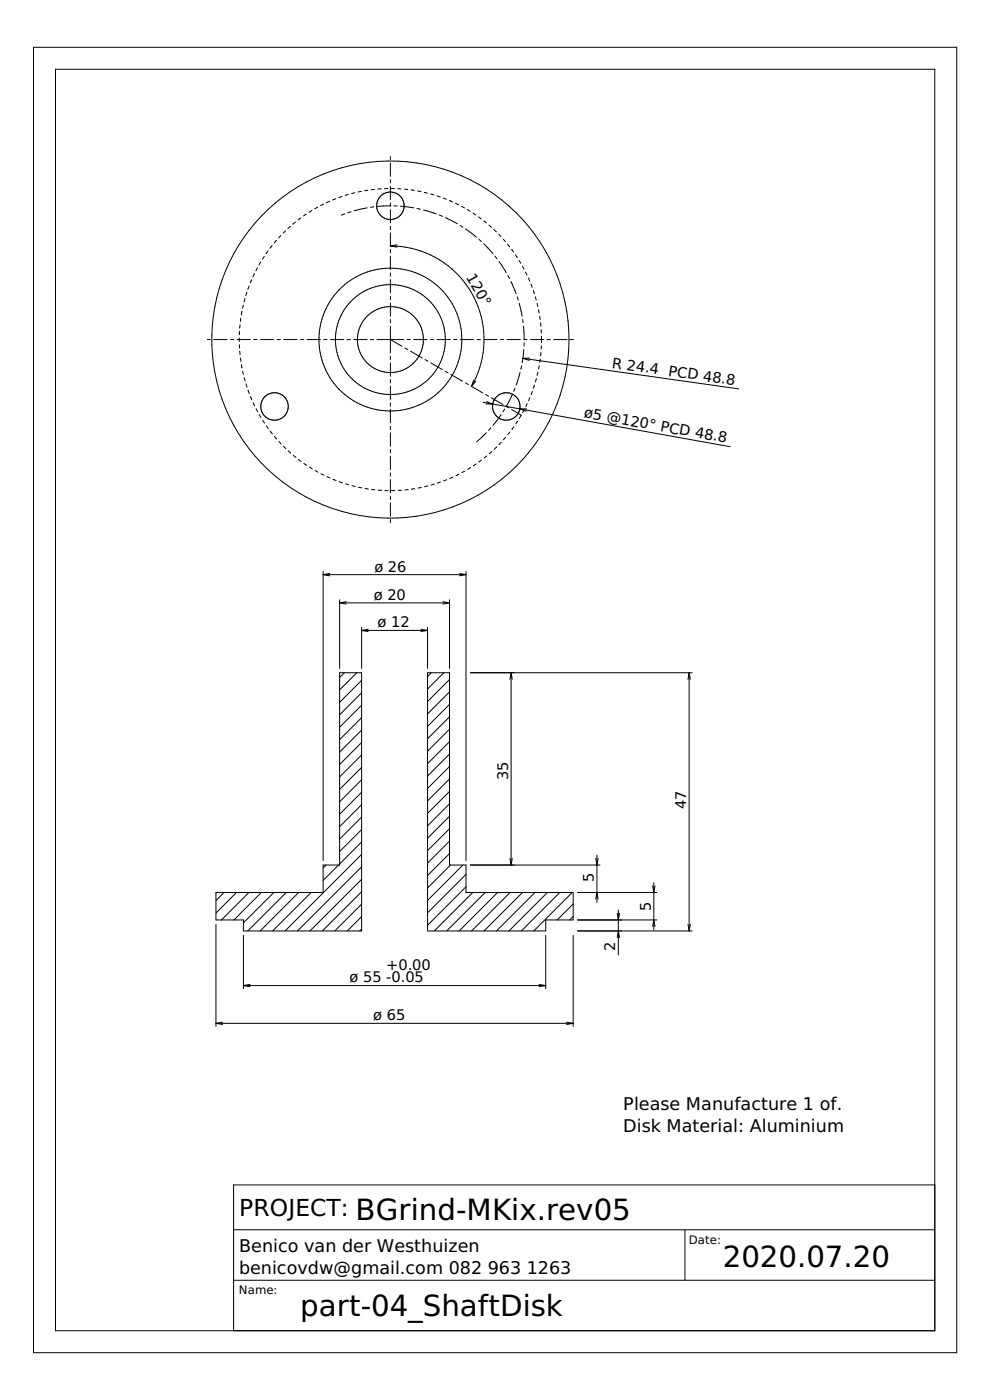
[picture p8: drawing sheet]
<svg xmlns="http://www.w3.org/2000/svg" width="297mm" height="420mm" viewBox="0 0 297 420" stroke-linecap="round" stroke-linejoin="round" font-family="sans-serif">
<g fill="none" stroke="#000" stroke-width=".3">
<path d="M10.1 14.2h277v391.8h-277zM16.7 20.8h263.8v378.6h-263.8zM100.7 59.6l-.9 .4M102.6 59l-.9 .3M104.5 58.4l-.9 .3M106.5 57.9l-1 .2M108.4 57.4l-1 .2M110.4 57.1l-1 .1M112.4 56.8l-1 .1M114.4 56.7h-1M116.4 56.6h-1M117.1 47v.9"/>
<path d="M117.1 48.9v4M117.1 53.9v1M117.1 55.9v4M117.4 56.6h1M119.4 56.6l1 .1M121.3 56.8l1 .1M123.3 57l1 .2M125.3 57.3l1 .2M127.3 57.7l.9 .3M129.2 58.2l1 .3M131.1 58.8l1 .3M133 59.4l.9 .4"/>
<path d="M78.2 78.6l-.5 .9M79.3 76.9l-.6 .9M80.4 75.3l-.6 .8M81.6 73.7l-.6 .8M82.9 72.2l-.6 .7M84.3 70.7l-.7 .7M85.7 69.3l-.7 .7M87.1 67.9l-.7 .7M88.7 66.6l-.8 .7M90.3 65.4l-.8 .6M91.9 64.3l-.8 .5M93.6 63.2l-.9 .5"/>
<path d="M95.3 62.2l-.9 .5M97.1 61.3l-.9 .4M98.9 60.4l-.9 .4M103.4 64.2l-1 .4M105.3 63.5l-.9 .3M110.2 62.4l-3.9 .9M112.2 62.1l-1 .1M117.1 73.8a28.1 28.1 0 0 1 24.4 42.2M117.1 73.8l2 .4M117.1 60.9v1M117.1 62.9v4M117.1 67.9v1"/>
<path d="M117.1 69.9v4M117.1 74.9v1M117.1 76.9v4M117.2 61.8l-4 .2M118.2 61.8h1M119.1 73.5l-2 .3M120.2 61.9l3.9 .5M125.1 62.6l1 .2M127 63l3.9 1.2M131.8 64.5l.9 .4M133.6 65.3l3.6 1.9M134.9 60.2l.9 .4"/>
<path d="M136.7 61l.9 .4M138.1 67.7l.8 .5M138.5 61.9l.9 .5M139.7 68.7l3.2 2.5M140.2 62.9l.9 .5M141.9 63.9l.8 .6M143.6 65.1l.8 .6M143.7 71.8l.7 .7M145.2 73.2l2.6 2.8M145.2 66.3l.7 .6M146.7 67.6l.8 .6M147.8 76l.1 .1"/>
<path d="M148.2 68.9l.7 .7M148.5 76.9l.6 .8M149.6 70.3l.7 .7M149.7 78.5l2.2 3.3M151 71.8l.6 .7M152.3 73.3l.6 .8M153.5 74.8l.6 .9M154.7 76.5l.5 .8M155.7 78.2l.6 .8M156.8 79.9l.4 .9M71.9 99.5l-.1 1M72 97.5l-.1 1"/>
<path d="M72.3 95.5l-.2 1M72.6 93.5l-.2 1M73 91.6l-.2 .9M73.5 89.6l-.3 1M74.1 87.7l-.3 1M74.8 85.8l-.4 1M75.5 84l-.4 .9M76.3 82.2l-.4 .9M77.2 80.4l-.4 .9M117.1 81.9v1M117.1 83.9v4M117.1 88.9v1"/>
<path d="M117.1 90.9v4M117.1 95.9v1M117.1 97.9v8M152.4 82.7l.4 .9M153.3 84.5l1.5 3.7M155.2 89.1l.3 1M155.8 91l.9 3.9M156.8 95.9l.2 1M157.1 97.9l.2 4M157.7 81.7l.4 .9M158.6 83.5l.3 .9M159.3 85.3l.4 .9"/>
<path d="M160 87.2l.3 .9M160.6 89.1l.3 .9M161.1 91l.3 1M161.6 93l.2 1M161.9 94.9l.2 1M162.2 96.9l.1 1M162.4 98.9v1M62.2 101.9h.9M64.1 101.9h4M69.1 101.9h1M71.1 101.9h4M71.8 101.5v1"/>
<path d="M71.8 103.5l.1 1M71.9 105.5h.1M71.9 105.5l.1 1M72.1 107.5l.2 .9M72.4 109.4l.2 1M72.8 111.4l.2 1M73.3 113.3l.2 1M73.8 115.3l.3 .9M74.4 117.2h.1M74.4 117.2l.4 .9M75.2 119l.3 1M76.1 101.9h1"/>
<path d="M78.1 101.9h4M83.1 101.9h1M85.1 101.9h4M90.1 101.9h1M92.1 101.9h4M97.1 101.9h1M99.1 101.9h4M104.1 101.9h1M106.1 101.9h4M111.1 101.9h1M113.1 101.9h8M117.1 101.9l3.5 2"/>
<path d="M117.1 106.9v1M117.1 108.9v4M117.1 113.9v1M117.1 115.9v4M121.5 104.4l.8 .5M122.1 101.9h1M123.2 105.4l3.5 2M124.1 101.9h4M127.5 107.9l.9 .5M129.1 101.9h1M129.3 108.9l3.4 2M131.1 101.9h4"/>
<path d="M133.6 111.4l.9 .5M135.3 112.4l3.5 2M136.1 101.9h1M138.1 101.9h4M139.6 114.9l.9 .5M141.4 115.9l3.4 2M142.2 114.1l-.7 1.9M142.8 114.4l-1.3 1.6M143.1 101.9h1M145.1 101.9h4M145.7 118.4l.9 .5M147.4 119.4l3.5 2"/>
<path d="M150.1 101.9h1M152.1 101.9h4M153.7 118.4l-1.8 3.5M154.5 116.5l-.4 .9M156 111.8l-1.1 3.8M156.5 109.8l-.2 1M156.9 107.5l64.7 9.2M156.9 107.5l1.9 .7M157.1 101.9h1M157.2 104.9l-.5 3.9M157.3 102.9l-.1 1M158.9 107.5h-2"/>
<path d="M159 119.3l-.4 .9M159.1 101.9h4M159.7 117.5l-.3 .9M160.4 115.6l-.4 .9M160.9 113.7l-.3 .9M161.4 111.7l-.2 1M161.8 109.7l-.2 1M162.1 107.8l-.1 1M162.3 105.8l-.1 1M162.4 103.8v1M162.5 100.9v1.9M164.1 101.9h1"/>
<path d="M166.1 101.9h4M171.1 101.9h.9M76 120.9l.4 .9M76.8 122.7l.5 .8M77.8 124.4l.5 .9M78.8 126.1l.6 .9M79.9 127.8l.6 .8M81.1 129.4l.6 .8M82.3 131l.7 .7M83.7 132.5l.6 .7M85 133.9l.8 .7M86.5 135.3l.7 .7"/>
<path d="M88 136.6l.8 .7M89.5 137.9l.8 .6M91.2 139.1l.8 .5M117.1 120.9v1M117.1 122.9v4M117.1 127.9v1M117.1 129.9v4M117.1 134.9v1M117.1 136.9v4M142.8 139.2l-.8 .6M144.5 138.1l-.8 .6M144.9 120.7l2.9 .6"/>
<path d="M145.8 121.2l2 .1M145.9 129.9l-2.9 2.7M146 120.6l1.8 .7M146 136.8l-.7 .7M147.3 128.4l-.7 .8M147.5 135.5l-.7 .7M147.8 121.3l71.3 12.8M149 134.2l-.7 .6M149 134.2h.1M150.3 124.5l-2.4 3.2M150.4 132.7l-.7 .7M151.4 122.8l-.5 .8"/>
<path d="M151.7 131.2l-.6 .8M151.8 121.9l.8 .5M153 129.7l-.6 .8M153.5 122.9l2.9 1.7M154.2 128.1l-.6 .8M155.3 126.4l-.6 .8M156 122.7h2M156 122.7l1.8 .7M156.3 124.7l-.5 .9M157.3 122.9l-.5 .9M158.2 121.2l-.5 .9M92.8 140.2l.9 .5"/>
<path d="M94.5 141.2l.9 .5M96.3 142.2l.9 .4M98.1 143.1l.9 .4M99.9 143.9l.9 .3M101.8 144.6l.9 .3M103.7 145.2l.9 .3M105.6 145.7l1 .3M107.5 146.2l1 .2M109.5 146.6l1 .2M111.5 146.9l1 .1M113.5 147.1l1 .1M115.5 147.2h1"/>
<path d="M117.1 141.9v1M117.1 143.9v4M117.1 148.9v1M117.1 150.9v4M117.1 155.9v.9M118.5 147.2h-1M120.5 147.1l-1 .1M122.5 146.9l-1 .1M124.4 146.6l-.9 .2M126.4 146.3l-1 .2M128.4 145.8l-1 .3M130.3 145.3l-1 .3"/>
<path d="M132.2 144.7l-1 .3M134 144l-.9 .3M135.9 143.2l-.9 .4M137.7 142.3l-.9 .5M139.5 141.4l-.9 .4M141.2 140.3l-.9 .6M97 171.5v86.8M97 172.5h42.8M97 172.5l1.9 .3M98.9 172.1l-1.9 .4M137.8 172.1l2 .4M139.8 171.5v86.8"/>
<path d="M139.8 172.5l-2 .3M101.9 180v20.6M101.9 180.9h33M101.9 180.9l2 .4M103.9 180.6l-2 .3M108.5 188.3v12.3M108.5 189.2h19.8M108.5 189.2l2 .3M110.5 188.9l-2 .3M126.3 188.9l2 .3M128.3 188.3v12.3M128.3 189.2l-2 .3"/>
<path d="M132.9 180.6l2 .3M134.9 180v20.6M134.9 180.9l-2 .4M101.9 201.9h6.6v77.5h-35.5v-3.3h-8.2v-8.2h32.2v-8.3h4.9zM103.3 201.9l-1.4 1.4M107.1 201.9l-5.2 5.2M108.5 204.2l-6.6 6.6M108.5 207.9l-6.6 6.6M108.5 211.7l-6.6 6.5M108.5 215.4l-6.6 6.6M108.5 219.1l-6.6 6.6M128.3 201.9h6.6v57.7h4.9v8.3h32.2v8.2h-8.3v3.3h-35.4z"/>
<path d="M129.4 201.9l-1.1 1.2M133.2 201.9l-4.9 4.9M134.9 203.9l-6.6 6.6M134.9 207.7l-6.6 6.6M134.9 211.4l-6.6 6.6M134.9 215.1l-6.6 6.6M134.9 218.9l-6.6 6.5M141.1 201.9h66.6M153.3 201.9v57.7M153.3 201.9l.4 2M153.3 201.9l-.3 2M206.8 201.9v77.5"/>
<path d="M206.8 201.9l.3 2M206.8 201.9l-.4 2M108.5 222.8l-6.6 6.6M108.5 226.6l-6.6 6.6M108.5 230.3l-6.6 6.6M108.5 234l-6.6 6.6M108.5 237.8l-6.6 6.6M134.9 222.6l-6.6 6.6M134.9 226.3l-6.6 6.6M134.9 230l-6.6 6.6M134.9 233.8l-6.6 6.6M134.9 237.5l-6.6 6.6"/>
<path d="M97.9 259.6l-.9 .9M101.6 259.6l-4.6 4.6M108.5 241.5l-6.6 6.6M108.5 245.2l-6.6 6.6M108.5 249l-6.6 6.6M108.5 252.7l-6.6 6.6M108.5 256.4l-23 23M134.9 241.2l-6.6 6.6M134.9 245l-6.6 6.6M134.9 248.7l-6.6 6.6M134.9 252.4l-6.6 6.6M134.9 256.2l-6.6 6.6"/>
<path d="M135.2 259.6l-6.9 6.9M138.9 259.6l-10.6 10.6M141.1 259.6h38.9M153 257.6l.3 2M153.7 257.6l-.4 2M178.8 257.6l.3 2 .3-2M179.1 256.6v14.2M64.8 277.4v30.6M67.2 267.9l-2.4 2.4M71 267.9l-6.2 6.1M74.7 267.9l-8.3 8.2M78.4 267.9l-8.2 8.2"/>
<path d="M82.1 267.9l-9.1 9.1M85.9 267.9l-11.6 11.5M89.6 267.9l-11.5 11.5M93.3 267.9l-11.5 11.5M108.5 260.2l-19.2 19.2M108.5 263.9l-15.5 15.5M108.5 267.6l-11.8 11.8M108.5 271.4l-8 8M108.5 275.1l-4.3 4.3M108.5 278.8l-.6 .6M139.8 262.4l-11.5 11.5M139.8 266.1l-11.5 11.6"/>
<path d="M141.8 267.9l-11.5 11.5M145.6 267.9l-11.6 11.5M149.3 267.9l-11.5 11.5M153 267.9l-11.5 11.5M156.8 267.9l-11.6 11.5M160.5 267.9l-11.5 11.5M164.2 267.9l-11.5 11.5M168 267.9l-11.6 11.5M171.7 267.9l-11.6 11.5M172 271.3l-4.8 4.8M172 275l-1.1 1.1M173.3 279.4h34.4"/>
<path d="M173.3 267.9h23.8M173.3 276.1h23.8M178.8 269.8l.3-1.9 .3 1.9M185.2 274.1l.3 2 .4-2M185.5 273.1v13.5M195.8 278.1l.4-2 .3 2M195.8 265.9l.4 2 .3-2M196.2 264.9v14.2M206.4 277.4l.4 2M207.1 277.4l-.3 2M73 280.7v16M73 295.8h90.7"/>
<path d="M73 295.8l2 .3M75 295.4l-2 .4M161.8 295.4l1.9 .4M163.7 280.7v16M163.7 295.8l-1.9 .3M172 280.7v27.3M185.2 281.4l.3-2 .4 2M64.8 307.1h107.2M64.8 307.1l2 .4M66.8 306.8l-2 .3M170 306.8l2 .3M172 307.1l-2 .4"/>
<path d="M280.5 355.6h-210.4v43.8M70.1 369.1h210.4M205.5 369.1v15.1M70.1 384.2h210.4"/>
<circle cx="117.1" cy="61.8" r="4.1"/>
<circle cx="117.1" cy="101.9" r="53.6"/>
<circle cx="117.1" cy="101.9" r="9.9"/>
<circle cx="117.1" cy="101.9" r="21.4"/>
<circle cx="117.1" cy="101.9" r="16.5"/>
<circle cx="82.4" cy="122" r="4.1"/>
<circle cx="151.9" cy="122" r="4.1"/>
</g>
<g font-size="8.8">
<text x="106.7" y="366.3">BGrind-MKix.rev05</text>
<text x="216.9" y="380.2">2020.07.20</text>
<text x="90.1" y="395">part-04_ShaftDisk</text>
</g>
<text font-size="7" x="71.8" y="364.9">PROJECT:</text>
<g font-size="5.3">
<text x="187" y="333.1">Please Manufacture 1 of.</text>
<text x="187" y="339.9">Disk Material: Aluminium</text>
<text x="71.7" y="375.7">Benico van der Westhuizen</text>
<text x="71.7" y="382.4">benicovdw@gmail.com 082</text>
<text x="146.3" y="382.4">963</text>
<text x="158.1" y="382.4">1263</text>
</g>
<g font-size="4.4">
<text x="139.8" y="83" transform="rotate(60 139.8 83)">120°</text>
<text x="183.5" y="110.4" transform="rotate(8 183.5 110.4)">R 24.4 PCD 48.8</text>
<text x="175.1" y="125.2" transform="rotate(10 175.1 125.2)">ø5 @120° PCD 48.8</text>
<text x="112.3" y="171.5">ø 26</text>
<text x="112.1" y="180">ø 20</text>
<text x="113.3" y="188.3">ø 12</text>
<text x="152.4" y="234.1" transform="rotate(-90 152.4 234.1)">35</text>
<text x="205.8" y="242.8" transform="rotate(-90 205.8 242.8)">47</text>
<text x="178.2" y="264.8" transform="rotate(-90 178.2 264.8)">5</text>
<text x="195.2" y="273.5" transform="rotate(-90 195.2 273.5)">5</text>
<text x="184.6" y="285.3" transform="rotate(-90 184.6 285.3)">2</text>
<text x="115.9" y="291.2">+0.00</text>
<text x="104.9" y="294.9">ø 55 -0.05</text>
<text x="112" y="306.2">ø 65</text>
</g>
<g font-size="3.5">
<text x="206.7" y="373.4">Date:</text>
<text x="71.7" y="388.4">Name:</text>
</g>
</svg>
